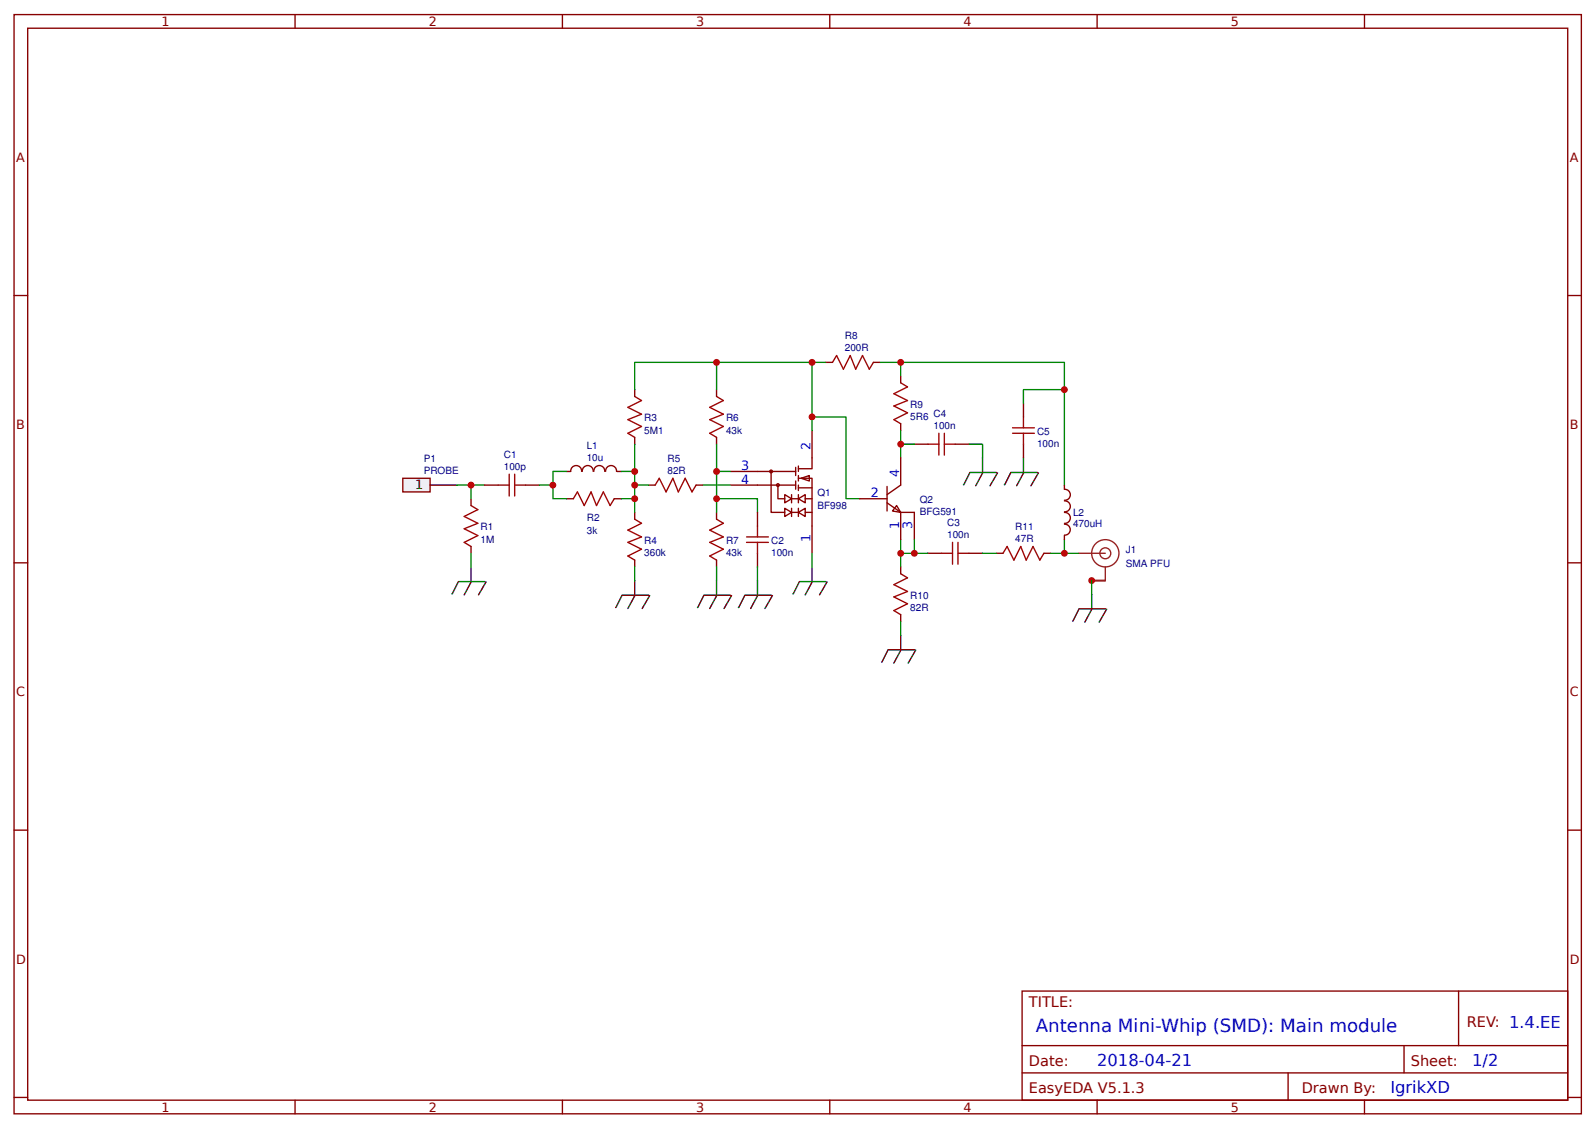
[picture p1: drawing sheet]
<svg xmlns="http://www.w3.org/2000/svg" width="309mm" height="219mm" viewBox="0 0 309 219" stroke-linecap="round" stroke-linejoin="round" font-family="sans-serif">
<g fill="none" stroke="#800" stroke-width=".26">
<path d="M2.7 2.8h304v213.3h-304zM5.4 5.5h298.7v207.9h-298.7zM57.2 2.8v2.7M109.1 2.8v2.7M160.9 2.8v2.7M212.8 2.8v2.7M264.7 2.8v2.7M2.7 57.3h2.7M304.1 57.3h2.6M2.7 109.2h2.7M304.1 109.2h2.6M2.7 161.1h2.7"/>
<path d="M304.1 161.1h2.6M198.3 192.3h105.8v21.1h-105.8zM282.9 192.3v10.6M2.7 212.9h2.7M57.2 213.4v2.7M109.1 213.4v2.7M160.9 213.4v2.7M198.3 202.9h105.8M198.3 208.1h105.8M212.8 213.4v2.7M249.8 208.1v5.3M264.7 213.4v2.7"/>
<path d="M272.3 202.9v5.2M304.1 212.9h2.6"/>
</g>
<g fill="none" stroke="#8d2323" stroke-width=".26">
<path d="M209.1 107.3h5.3M214.4 110v2.6h-2.7"/>
<circle cx="214.4" cy="107.3" r="2.65"/>
<circle cx="214.4" cy="107.3" r="1.06"/>
</g>
<path d="M209.3 118.1l-1.3 2.4M209.4 118.1h5.1M211.7 115.3v2.6M211.8 118.1l-1.4 2.6M214.7 118.2l-1.5 2.5" fill="none" stroke="#000" stroke-width=".26"/>
<path d="M78.1 92.8h5.3v2.6h-5.3z" fill="#efefef" stroke="#800" stroke-width=".26"/>
<path d="M83.4 94.1h5.3" fill="none" stroke="#000" stroke-width=".26"/>
<path d="M88.7 94.1h5.3M91.4 94.1v2.7" fill="none" stroke="#080" stroke-width=".26"/>
<path d="M91.4 98.1l1.3 .8-2.7 1.3 2.7 1.3-2.7 1.1 2.7 1.3-2.7 1.3 1.4 .8M96.7 94.1h2.1M98.8 92v4.2M99.8 94.1h2.1M99.8 92v4.2" fill="none" stroke="#a00000" stroke-width=".26"/>
<path d="M91.4 96.8v1.3M94 94.1h2.7M101.9 94.1h2.7M91.4 106v1.3" fill="none" stroke="#800" stroke-width=".26"/>
<circle cx="91.4" cy="94.1" r=".66" fill="#c00"/>
<path d="M88.9 112.8l-1.2 2.4M89 112.8h5.1M91.4 110v2.6M91.4 112.8l-1.4 2.6M94.3 112.9l-1.5 2.5M120.7 115.5l-1.3 2.4M120.7 115.5h5.1M123.1 112.6v2.7M123.2 115.5l-1.4 2.6M126 115.5l-1.4 2.6" fill="none" stroke="#000" stroke-width=".26"/>
<path d="M120.5 91.5h2.6v7.9M123.1 94.1h2.7M91.4 107.3v2.7M123.1 110v2.6" fill="none" stroke="#080" stroke-width=".26"/>
<g fill="none" stroke="#800" stroke-width=".26">
<path d="M123.1 75.6v1.3M109.9 91.5h.8M109.9 96.8h1.3M110.7 91.4a1.06 1.06 0 0 1 1.1-1.1 1.06 1.06 0 0 1 1 1.1M113 91.4a1.06 1.06 0 0 1 1-1.1 1.06 1.06 0 0 1 1.1 1.1M115.2 91.4a1.06 1.06 0 0 1 1-1.1 1.06 1.06 0 0 1 1.1 1.1M117.5 91.4a1.06 1.06 0 0 1 1-1.1 1.06 1.06 0 0 1 1.1 1.1M119.1 96.8h1.4M119.7 91.5h.8M123.1 84.9v1.3M123.1 99.4v1.3M125.8 94.1h1.3"/>
<path d="M135 94.1h1.3M123.1 108.7v1.3"/>
</g>
<path d="M123.1 76.9l1.3 .8-2.6 1.3 2.6 1.4-2.6 1 2.6 1.3-2.6 1.4 1.3 .8M111.2 96.8l.8-1.4 1.3 2.7 1.3-2.7 1.1 2.7 1.3-2.7 1.3 2.7 .8-1.3M127.1 94.1l.8-1.3 1.3 2.6 1.3-2.6 1.1 2.6 1.3-2.6 1.3 2.6 .8-1.3M123.1 100.7l1.3 .8-2.6 1.3 2.6 1.4-2.6 1 2.6 1.3-2.6 1.4 1.3 .8" fill="none" stroke="#a00000" stroke-width=".26"/>
<circle cx="123.1" cy="94.1" r=".66" fill="#c00"/>
<path d="M139 76.9l1.3 .8-2.6 1.3 2.6 1.4-2.6 1 2.6 1.3-2.6 1.4 1.3 .8" fill="none" stroke="#a00000" stroke-width=".26"/>
<path d="M139 75.6v1.3M139 84.9v1.3" fill="none" stroke="#800" stroke-width=".26"/>
<path d="M123.1 75.6v-5.3h15.9v5.3" fill="none" stroke="#080" stroke-width=".26"/>
<g fill="#fefefe" stroke="#800" stroke-width=".26">
<path d="M155.4 92.8l1.6-.5v1z"/>
<path d="M154.9 96.8l1.3-.8v1.6z"/>
<path d="M152.2 96l1.3 .8-1.3 .8z"/>
<path d="M154.9 99.4l1.3-.8v1.6z"/>
<path d="M152.2 98.6l1.3 .8-1.3 .8z"/>
<circle cx="149.6" cy="91.5" r=".26"/>
<circle cx="150.9" cy="94.1" r=".26"/>
</g>
<g fill="none" stroke="#800" stroke-width=".26">
<path d="M139 99.4v1.3M141.6 91.5h12.7M141.6 94.1h12.7M149.6 91.5v7.9h2.6M150.9 94.1v2.7h1.3M153.5 96.8h1.4M153.5 96v1.6M153.5 98.6v1.6M153.5 99.4h1.4M154.3 90.7v1.6M154.3 93.3v1.6M154.9 92.8h2.6v14.5"/>
<path d="M154.9 94.6h2.6M154.9 90.4v1.1M154.9 92.3v1M154.9 94.1v1.1M154.9 96v1.6M154.9 98.6v1.6M156.2 96.8h1.3M156.2 99.4h1.3M157.5 83.5v7.4h-2.6M139 108.7v1.3"/>
</g>
<path d="M136.3 94.1h5.3M139 86.2v13.2M139 91.5h2.6" fill="none" stroke="#080" stroke-width=".26"/>
<path d="M139 100.7l1.3 .8-2.6 1.3 2.6 1.4-2.6 1 2.6 1.3-2.6 1.4 1.3 .8" fill="none" stroke="#a00000" stroke-width=".26"/>
<circle cx="139" cy="91.5" r=".66" fill="#c00"/>
<path d="M136.5 115.5l-1.2 2.4M136.6 115.5h5.1M139 112.6v2.7M139.1 115.5l-1.4 2.6M141.9 115.5l-1.5 2.6" fill="none" stroke="#000" stroke-width=".26"/>
<path d="M139 96.8h7.9v2.6M139 110v2.6" fill="none" stroke="#080" stroke-width=".26"/>
<circle cx="139" cy="96.8" r=".66" fill="#c00"/>
<path d="M161.5 70.3l.8-1.3 1.3 2.6 1.3-2.6 1.1 2.6 1.3-2.6 1.3 2.6 .8-1.3M174.7 74.3l1.3 .8-2.6 1.3 2.6 1.3-2.6 1.1 2.6 1.3-2.6 1.3 1.3 .8M144.8 105.2h4.2M144.8 104.2h4.2M146.9 102v2.2M146.9 105.2v2.1M174.7 111.3l1.3 .8-2.6 1.3 2.6 1.3-2.6 1.1 2.6 1.3-2.6 1.4 1.3 .7" fill="none" stroke="#a00000" stroke-width=".26"/>
<path d="M160.2 70.3h1.3M169.4 70.3h1.3M174.7 72.9v1.4M146.9 99.4v2.6M174.7 82.2v1.3M146.9 107.3v2.7M174.7 110v1.3M174.7 119.2v1.4" fill="none" stroke="#800" stroke-width=".26"/>
<g fill="none" stroke="#000" stroke-width=".26">
<path d="M144.5 115.5l-1.3 2.4M144.5 115.5h5.1M146.9 112.6v2.7M147 115.5l-1.4 2.6M149.8 115.5l-1.4 2.6M155.1 112.8l-1.3 2.4M155.1 112.8h5.1M157.5 110v2.6M157.6 112.8l-1.4 2.6M160.4 112.9l-1.4 2.5M172.3 126.1l-1.3 2.3M172.3 126.1h5.1"/>
<path d="M174.7 123.2v2.7M174.8 126.1l-1.4 2.5M177.6 126.1l-1.4 2.5"/>
</g>
<path d="M160.2 70.3h-2.7v13.2M170.7 70.3h4v2.6M157.5 80.9h6.6v15.9h2.7M174.7 83.5v5.3M146.9 110v2.6M157.5 107.3v2.7M174.7 104.7v5.3M174.7 120.6v2.6" fill="none" stroke="#080" stroke-width=".26"/>
<path d="M173.9 98.1l.8 1.3-1.6-.3z" fill="#fefefe" stroke="#800" stroke-width=".26"/>
<g fill="none" stroke="#800" stroke-width=".26">
<path d="M198.5 78.2v2.7M166.8 96.8h5.3M172.1 97.6l2.6 1.8M172.1 94.4v4.7M174.7 88.8v5.3l-2.6 1.9M174.7 99.4v5.3M174.7 99.4h2.7v5.3M177.4 86.2h2.6M185.3 86.2h2.6M198.5 86.2v2.6M180 107.3h2.6M187.9 107.3h2.7"/>
<path d="M193.2 107.3h1.3M202.5 107.3h1.3"/>
</g>
<g fill="none" stroke="#a00000" stroke-width=".26">
<path d="M180 86.2h2.1M182.1 84.1v4.2M183.2 86.2h2.1M183.2 84.1v4.2M196.4 84.1h4.2M196.4 83h4.2M198.5 80.9v2.1M198.5 84.1v2.1M182.6 107.3h2.2M184.8 105.2v4.3M185.8 107.3h2.1M185.8 105.2v4.3"/>
<path d="M194.5 107.3l.8-1.3 1.4 2.7 1.3-2.7 1 2.7 1.4-2.7 1.3 2.7 .8-1.4"/>
</g>
<path d="M174.7 70.3h31.8v23.8M104.6 94.1h2.6M109.9 91.5h-2.7v5.3h2.7M190.6 107.3h2.6" fill="none" stroke="#080" stroke-width=".26"/>
<circle cx="107.2" cy="94.1" r=".66" fill="#c00"/>
<path d="M120.5 96.8h2.6" fill="none" stroke="#080" stroke-width=".26"/>
<circle cx="123.1" cy="96.8" r=".66" fill="#c00"/>
<path d="M123.1 86.2v5.3" fill="none" stroke="#080" stroke-width=".26"/>
<circle cx="123.1" cy="91.5" r=".66" fill="#c00"/>
<path d="M177.4 104.7v2.6h-2.7" fill="none" stroke="#080" stroke-width=".26"/>
<g fill="#c00">
<circle cx="174.7" cy="107.3" r=".66"/>
<circle cx="157.5" cy="80.9" r=".66"/>
</g>
<path d="M188.1 91.7l-1.2 2.3M188.2 91.7h5.1M190.6 88.8v2.7M190.6 91.7l-1.3 2.5M193.5 91.7l-1.5 2.5" fill="none" stroke="#000" stroke-width=".26"/>
<path d="M174.7 86.2h2.7" fill="none" stroke="#080" stroke-width=".26"/>
<circle cx="174.7" cy="86.2" r=".66" fill="#c00"/>
<path d="M187.9 86.2h2.7v2.6M177.4 107.3h2.6" fill="none" stroke="#080" stroke-width=".26"/>
<g fill="#c00">
<circle cx="177.4" cy="107.3" r=".66"/>
<circle cx="211.7" cy="112.6" r=".66"/>
</g>
<path d="M203.8 107.3h5.3M206.5 104.7v2.6M211.7 112.6v2.7" fill="none" stroke="#080" stroke-width=".26"/>
<circle cx="206.5" cy="107.3" r=".66" fill="#c00"/>
<path d="M196.1 91.7l-1.3 2.3M196.1 91.7h5.1M198.5 88.8v2.7M198.6 91.7l-1.4 2.5M201.4 91.7l-1.4 2.5" fill="none" stroke="#000" stroke-width=".26"/>
<path d="M206.5 75.6h-8v2.6" fill="none" stroke="#080" stroke-width=".26"/>
<g fill="#c00">
<circle cx="206.5" cy="75.6" r=".66"/>
<circle cx="174.7" cy="70.3" r=".66"/>
</g>
<path d="M206.5 94.1v.8M206.5 94.9a1.06 1.06 0 0 1 1.1 1.1 1.06 1.06 0 0 1-1.1 1M206.5 97.2a1.06 1.06 0 0 1 1.1 1 1.06 1.06 0 0 1-1.1 1.1M206.5 99.4a1.06 1.06 0 0 1 1.1 1.1 1.06 1.06 0 0 1-1.1 1M206.5 103.9v.8M206.5 101.7a1.06 1.06 0 0 1 1.1 1.1 1.06 1.06 0 0 1-1.1 1" fill="none" stroke="#800" stroke-width=".26"/>
<path d="M139 70.3h18.5" fill="none" stroke="#080" stroke-width=".26"/>
<g fill="#c00">
<circle cx="139" cy="70.3" r=".66"/>
<circle cx="157.5" cy="70.3" r=".66"/>
</g>
<text font-size="3.5" fill="#00f" x="200.9" y="200.2">Antenna Mini-Whip (SMD): Main module</text>
<g font-size="3.2" fill="#00f">
<text x="212.8" y="206.8">2018-04-21</text>
<text x="285.6" y="206.8">1/2</text>
<text x="269.7" y="212.1">IgrikXD</text>
</g>
<g font-size="2.8" fill="#800">
<text x="199.6" y="195.4">TITLE:</text>
<text x="284.5" y="199.2">REV: 1.4.EE</text>
<text x="199.6" y="206.8">Date:</text>
<text x="273.7" y="206.8">Sheet:</text>
<text x="199.6" y="212.1">EasyEDA V5.1.3</text>
<text x="252.5" y="212.1">Drawn By:</text>
</g>
<g font-size="2.5" fill="#800">
<text x="31.3" y="5.1">1</text>
<text x="83.2" y="5.1">2</text>
<text x="135" y="5.1">3</text>
<text x="186.9" y="5.1">4</text>
<text x="238.7" y="5.1">5</text>
<text x="3.1" y="31.4">A</text>
<text x="304.5" y="31.4">A</text>
<text x="3.1" y="83.3">B</text>
<text x="304.5" y="83.3">B</text>
<text x="3.1" y="135.1">C</text>
<text x="304.5" y="135.1">C</text>
<text x="3.1" y="187">D</text>
<text x="304.5" y="187">D</text>
<text x="31.3" y="215.7">1</text>
<text x="83.2" y="215.7">2</text>
<text x="135" y="215.7">3</text>
<text x="186.9" y="215.7">4</text>
<text x="238.7" y="215.7">5</text>
</g>
<g font-size="2.5" fill="#00f">
<text x="157.2" y="87.2" transform="rotate(-90 157.2 87.2)">2</text>
<text x="143.8" y="91.2">3</text>
<text x="143.8" y="93.8">4</text>
<text x="174.4" y="92.5" transform="rotate(-90 174.4 92.5)">4</text>
<text x="168.9" y="96.5">2</text>
<text x="157.2" y="105.2" transform="rotate(-90 157.2 105.2)">1</text>
<text x="174.4" y="102.6" transform="rotate(-90 174.4 102.6)">1</text>
<text x="176.9" y="102.6" transform="rotate(-90 176.9 102.6)">3</text>
</g>
<text font-size="2.5" x="80.5" y="94.9">1</text>
<g font-size="1.9" fill="#000080">
<text x="163.9" y="65.8">R8</text>
<text x="163.9" y="68.2">200R</text>
<text x="125" y="81.8">R3</text>
<text x="140.8" y="81.7">R6</text>
<text x="176.6" y="81.5">5R6</text>
<text x="176.6" y="79.1">R9</text>
<text x="181.1" y="83.3">100n</text>
<text x="181.1" y="80.9">C4</text>
<text x="82.2" y="89.6">P1</text>
<text x="97.7" y="88.9">C1</text>
<text x="113.8" y="89.5">10u</text>
<text x="113.8" y="87.2">L1</text>
<text x="125" y="84.1">5M1</text>
<text x="129.5" y="89.7">R5</text>
<text x="140.8" y="84.1">43k</text>
<text x="201.2" y="86.8">100n</text>
<text x="201.2" y="84.4">C5</text>
<text x="82.2" y="92">PROBE</text>
<text x="97.7" y="91.2">100p</text>
<text x="129.5" y="92">82R</text>
<text x="113.9" y="101.2">R2</text>
<text x="158.6" y="98.7">BF998</text>
<text x="158.6" y="96.3">Q1</text>
<text x="178.4" y="100">BFG591</text>
<text x="178.4" y="97.6">Q2</text>
<text x="208.1" y="100.1">L2</text>
<text x="93.2" y="105.3">1M</text>
<text x="93.2" y="102.9">R1</text>
<text x="113.9" y="103.6">3k</text>
<text x="125" y="107.9">360k</text>
<text x="125" y="105.6">R4</text>
<text x="140.8" y="107.9">43k</text>
<text x="140.8" y="105.6">R7</text>
<text x="149.6" y="107.9">100n</text>
<text x="149.6" y="105.5">C2</text>
<text x="183.7" y="104.4">100n</text>
<text x="183.7" y="102.1">C3</text>
<text x="196.9" y="105.2">47R</text>
<text x="196.9" y="102.9">R11</text>
<text x="208.1" y="102.3">470uH</text>
<text x="218.4" y="107.3">J1</text>
<text x="218.4" y="110">SMA PFU</text>
<text x="176.6" y="118.5">82R</text>
<text x="176.6" y="116.2">R10</text>
</g>
</svg>
